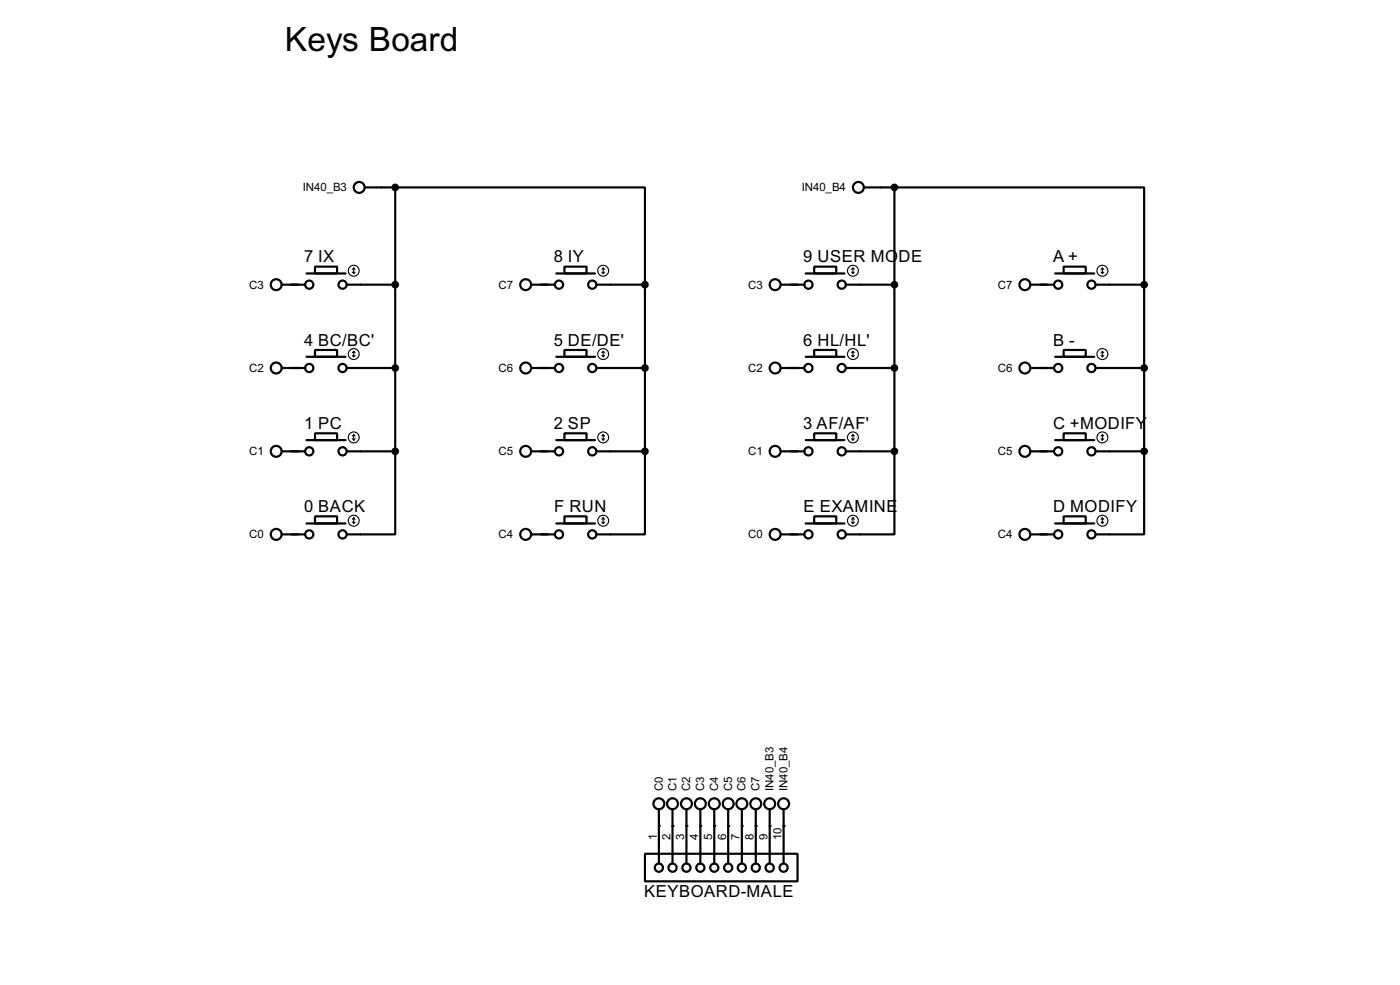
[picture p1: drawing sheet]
<svg xmlns="http://www.w3.org/2000/svg" width="256mm" height="180mm" viewBox="0 0 256 180" stroke-linecap="round" stroke-linejoin="round" font-family="sans-serif">
<g fill="#000">
<circle cx="120.7" cy="151.2" r=".2"/>
<circle cx="123.2" cy="151.2" r=".2"/>
<circle cx="125.8" cy="151.2" r=".2"/>
<circle cx="128.3" cy="151.2" r=".2"/>
<circle cx="130.9" cy="151.2" r=".2"/>
<circle cx="133.4" cy="151.2" r=".2"/>
<circle cx="135.9" cy="151.2" r=".2"/>
<circle cx="138.5" cy="151.2" r=".2"/>
<circle cx="141" cy="151.2" r=".2"/>
<circle cx="143.6" cy="151.2" r=".2"/>
</g>
<g fill="none" stroke="#000" stroke-width=".4">
<path d="M66.9 34.3h5.5M72.4 34.3h45.8v17.8M72.4 34.3v48.3M158.3 34.3h5.6M163.9 34.3h45.7v17.8M163.9 34.3v48.3M51.6 52.1h4.3M56.2 50.1h7.1M57.7 48.8h4.1v1.3h-4.1zM63.6 52.1h8.8M97.3 52.1h4.4M101.9 50.1h7.1"/>
<path d="M103.4 48.8h4.1v1.3h-4.1zM109.3 52.1h8.9M118.2 52.1v30.5M143.1 52.1h4.3M147.6 50.1h7.1M149.2 48.8h4v1.3h-4zM155 52.1h8.9M188.8 52.1h4.3M193.3 50.1h7.2M194.9 48.8h4v1.3h-4zM200.7 52.1h8.9M209.6 52.1v30.5"/>
<path d="M51.6 67.4h4.3M56.2 65.3h7.1M57.7 79.3h4.1v1.3h-4.1zM57.7 64.1h4.1v1.2h-4.1zM63.6 67.4h8.8M97.3 67.4h4.4M101.9 65.3h7.1M103.4 79.3h4.1v1.3h-4.1zM103.4 64.1h4.1v1.2h-4.1zM109.3 67.4h8.9M143.1 67.4h4.3M147.6 65.3h7.1"/>
<path d="M149.2 79.3h4v1.3h-4zM149.2 64.1h4v1.2h-4zM155 67.4h8.9M188.8 67.4h4.3M193.3 65.3h7.2M194.9 79.3h4v1.3h-4zM194.9 64.1h4v1.2h-4zM200.7 67.4h8.9M51.6 82.6h4.3M51.6 97.8h4.3M56.2 95.8h7.1M56.2 80.6h7.1"/>
<path d="M57.7 94.5h4.1v1.3h-4.1zM63.6 82.6h8.8M72.4 82.6v15.2h-8.8M97.3 82.6h4.4M97.3 97.8h4.4M101.9 95.8h7.1M101.9 80.6h7.1M103.4 94.5h4.1v1.3h-4.1zM109.3 82.6h8.9M118.2 82.6v15.2h-8.9M143.1 82.6h4.3M143.1 97.8h4.3"/>
<path d="M147.6 95.8h7.1M147.6 80.6h7.1M149.2 94.5h4v1.3h-4zM155 82.6h8.9M163.9 82.6v15.2h-8.9M188.8 82.6h4.3M188.8 97.8h4.3M193.3 95.8h7.2M193.3 80.6h7.2M194.9 94.5h4v1.3h-4zM200.7 82.6h8.9M209.6 82.6v15.2h-8.9"/>
<path d="M118.2 156.3h27.9v5h-27.9zM120.7 148.1v9.9M123.2 148.1v9.9M125.8 148.1v9.9M128.3 148.1v9.9M130.9 148.1v9.9M133.4 148.1v9.9M135.9 148.1v9.9M138.5 148.1v9.9M141 148.1v9.9M143.6 148.1v9.9"/>
<circle cx="65.8" cy="34.3" r="1"/>
<circle cx="157.2" cy="34.3" r="1"/>
<circle cx="50.6" cy="52.1" r="1"/>
<circle cx="56.6" cy="52.1" r=".75"/>
<circle cx="62.7" cy="52.1" r=".75"/>
<circle cx="96.3" cy="52.1" r="1"/>
<circle cx="102.4" cy="52.1" r=".75"/>
<circle cx="108.5" cy="52.1" r=".75"/>
<circle cx="142" cy="52.1" r="1"/>
<circle cx="148.1" cy="52.1" r=".75"/>
<circle cx="154.2" cy="52.1" r=".75"/>
<circle cx="187.7" cy="52.1" r="1"/>
<circle cx="193.8" cy="52.1" r=".75"/>
<circle cx="199.9" cy="52.1" r=".75"/>
<circle cx="50.6" cy="67.4" r="1"/>
<circle cx="56.6" cy="67.4" r=".75"/>
<circle cx="62.7" cy="67.4" r=".75"/>
<circle cx="96.3" cy="67.4" r="1"/>
<circle cx="102.4" cy="67.4" r=".75"/>
<circle cx="108.5" cy="67.4" r=".75"/>
<circle cx="142" cy="67.4" r="1"/>
<circle cx="148.1" cy="67.4" r=".75"/>
<circle cx="154.2" cy="67.4" r=".75"/>
<circle cx="187.7" cy="67.4" r="1"/>
<circle cx="193.8" cy="67.4" r=".75"/>
<circle cx="199.9" cy="67.4" r=".75"/>
<circle cx="50.6" cy="97.8" r="1"/>
<circle cx="50.6" cy="82.6" r="1"/>
<circle cx="56.6" cy="97.8" r=".75"/>
<circle cx="56.6" cy="82.6" r=".75"/>
<circle cx="62.7" cy="82.6" r=".75"/>
<circle cx="62.7" cy="97.8" r=".75"/>
<circle cx="96.3" cy="82.6" r="1"/>
<circle cx="96.3" cy="97.8" r="1"/>
<circle cx="102.4" cy="97.8" r=".75"/>
<circle cx="102.4" cy="82.6" r=".75"/>
<circle cx="108.5" cy="82.6" r=".75"/>
<circle cx="108.5" cy="97.8" r=".75"/>
<circle cx="142" cy="97.8" r="1"/>
<circle cx="142" cy="82.6" r="1"/>
<circle cx="148.1" cy="97.8" r=".75"/>
<circle cx="148.1" cy="82.6" r=".75"/>
<circle cx="154.2" cy="97.8" r=".75"/>
<circle cx="154.2" cy="82.6" r=".75"/>
<circle cx="187.7" cy="82.6" r="1"/>
<circle cx="187.7" cy="97.8" r="1"/>
<circle cx="193.8" cy="82.6" r=".75"/>
<circle cx="193.8" cy="97.8" r=".75"/>
<circle cx="199.9" cy="82.6" r=".75"/>
<circle cx="199.9" cy="97.8" r=".75"/>
<circle cx="120.7" cy="147.1" r="1"/>
<circle cx="120.7" cy="158.8" r=".75"/>
<circle cx="123.2" cy="147.1" r="1"/>
<circle cx="123.2" cy="158.8" r=".75"/>
<circle cx="125.7" cy="147.1" r="1"/>
<circle cx="125.7" cy="158.8" r=".75"/>
<circle cx="128.3" cy="147.1" r="1"/>
<circle cx="128.3" cy="158.8" r=".75"/>
<circle cx="130.8" cy="147.1" r="1"/>
<circle cx="130.8" cy="158.8" r=".75"/>
<circle cx="133.4" cy="147.1" r="1"/>
<circle cx="133.4" cy="158.8" r=".75"/>
<circle cx="135.9" cy="147.1" r="1"/>
<circle cx="135.9" cy="158.8" r=".75"/>
<circle cx="138.4" cy="147.1" r="1"/>
<circle cx="138.4" cy="158.8" r=".75"/>
<circle cx="141" cy="147.1" r="1"/>
<circle cx="141" cy="158.8" r=".75"/>
<circle cx="143.5" cy="147.1" r="1"/>
<circle cx="143.5" cy="158.8" r=".75"/>
</g>
<g fill="none" stroke="#000" stroke-width=".2">
<path d="M64.6 49.8l.2 .3M64.8 49.1v1M64.8 49.1l-.2 .2M64.8 49.1l.3 .2M65.1 49.8l-.3 .3M110.3 49.8l.2 .3M110.5 49.1v1M110.5 49.1l-.2 .2M110.5 49.1l.3 .2M110.8 49.8l-.3 .3M156 49.8l.3 .3M156.3 49.1v1"/>
<path d="M156.3 49.1l-.3 .2M156.3 49.1l.2 .2M156.5 49.8l-.2 .3M201.7 49.8l.3 .3M202 49.1v1M202 49.1l-.3 .2M202 49.1l.2 .2M202.2 49.8l-.2 .3M64.6 65.1l.2 .2M64.8 64.3v1M64.8 79.6v1M64.8 79.6l-.2 .2"/>
<path d="M64.8 79.6l.3 .2M64.8 64.3l-.2 .3M64.8 64.3l.3 .3M65.1 65.1l-.3 .2M110.3 65.1l.2 .2M110.5 64.3v1M110.5 79.6v1M110.5 79.6l-.2 .2M110.5 79.6l.3 .2M110.5 64.3l-.2 .3M110.5 64.3l.3 .3M110.8 65.1l-.3 .2"/>
<path d="M156 65.1l.3 .2M156.3 64.3v1M156.3 79.6v1M156.3 79.6l-.3 .2M156.3 79.6l.2 .2M156.3 64.3l-.3 .3M156.3 64.3l.2 .3M156.5 65.1l-.2 .2M201.7 65.1l.3 .2M202 64.3v1M202 79.6v1M202 79.6l-.3 .2"/>
<path d="M202 79.6l.2 .2M202 64.3l-.3 .3M202 64.3l.2 .3M202.2 65.1l-.2 .2M64.6 95.6l.2 .2M64.6 80.3l.2 .3M64.8 94.8v1M64.8 94.8l-.2 .3M64.8 94.8l.3 .3M65.1 95.6l-.3 .2M65.1 80.3l-.3 .3M110.3 95.6l.2 .2"/>
<path d="M110.3 80.3l.2 .3M110.5 94.8v1M110.5 94.8l-.2 .3M110.5 94.8l.3 .3M110.8 95.6l-.3 .2M110.8 80.3l-.3 .3M156 95.6l.3 .2M156 80.3l.3 .3M156.3 94.8v1M156.3 94.8l-.3 .3M156.3 94.8l.2 .3M156.5 95.6l-.2 .2"/>
<path d="M156.5 80.3l-.2 .3M201.7 95.6l.3 .2M201.7 80.3l.3 .3M202 94.8v1M202 94.8l-.3 .3M202 94.8l.2 .3M202.2 95.6l-.2 .2M202.2 80.3l-.2 .3"/>
<circle cx="64.8" cy="49.6" r="1"/>
<circle cx="110.5" cy="49.6" r="1"/>
<circle cx="156.2" cy="49.6" r="1"/>
<circle cx="201.9" cy="49.6" r="1"/>
<circle cx="64.8" cy="64.8" r="1"/>
<circle cx="110.5" cy="64.8" r="1"/>
<circle cx="156.2" cy="64.8" r="1"/>
<circle cx="201.9" cy="64.8" r="1"/>
<circle cx="64.8" cy="95.3" r="1"/>
<circle cx="64.8" cy="80.1" r="1"/>
<circle cx="110.5" cy="95.3" r="1"/>
<circle cx="110.5" cy="80.1" r="1"/>
<circle cx="156.2" cy="95.3" r="1"/>
<circle cx="156.2" cy="80.1" r="1"/>
<circle cx="201.9" cy="95.3" r="1"/>
<circle cx="201.9" cy="80.1" r="1"/>
</g>
<g fill="#000" stroke="#000" stroke-width=".4">
<circle cx="72.4" cy="34.3" r=".5"/>
<circle cx="163.8" cy="34.3" r=".5"/>
<circle cx="72.4" cy="52.1" r=".5"/>
<circle cx="118.1" cy="52.1" r=".5"/>
<circle cx="163.8" cy="52.1" r=".5"/>
<circle cx="209.6" cy="52.1" r=".5"/>
<circle cx="72.4" cy="67.4" r=".5"/>
<circle cx="118.1" cy="67.4" r=".5"/>
<circle cx="163.8" cy="67.4" r=".5"/>
<circle cx="209.6" cy="67.4" r=".5"/>
<circle cx="72.4" cy="82.6" r=".5"/>
<circle cx="118.1" cy="82.6" r=".5"/>
<circle cx="163.8" cy="82.6" r=".5"/>
<circle cx="209.6" cy="82.6" r=".5"/>
</g>
<text font-size="6.9" x="52.2" y="9.3">Keys Board</text>
<g font-size="3.4">
<text x="55.7" y="48">7 IX</text>
<text x="101.5" y="48">8 IY</text>
<text x="147.2" y="48">9 USER MO</text>
<text x="164.6" y="48">DE</text>
<text x="192.9" y="48">A +</text>
<text x="55.7" y="63.3">4 BC/BC'</text>
<text x="101.5" y="63.3">5 DE/DE'</text>
<text x="147.2" y="63.3">6 HL/HL'</text>
<text x="192.9" y="63.3">B -</text>
<text x="55.7" y="78.5">1 PC</text>
<text x="101.5" y="78.5">2 SP</text>
<text x="147.2" y="78.5">3 AF/AF'</text>
<text x="192.9" y="78.5">C +MODIFY</text>
<text x="55.7" y="93.7">0 BACK</text>
<text x="101.5" y="93.7">F RUN</text>
<text x="147.2" y="93.7">E EXAMINE</text>
<text x="192.9" y="93.7">D MODIFY</text>
<text x="118" y="164.3">KEYBOARD-MALE</text>
</g>
<g font-size="2.4">
<text x="55.5" y="35">IN40_B3</text>
<text x="146.9" y="35">IN40_B4</text>
<text x="45.6" y="52.8">C3</text>
<text x="91.3" y="52.8">C7</text>
<text x="137.1" y="52.8">C3</text>
<text x="182.8" y="52.8">C7</text>
<text x="45.6" y="68.1">C2</text>
<text x="91.3" y="68.1">C6</text>
<text x="137.1" y="68.1">C2</text>
<text x="182.8" y="68.1">C6</text>
<text x="45.6" y="83.3">C1</text>
<text x="91.3" y="83.3">C5</text>
<text x="137.1" y="83.3">C1</text>
<text x="182.8" y="83.3">C5</text>
<text x="45.6" y="98.5">C0</text>
<text x="91.3" y="98.5">C4</text>
<text x="137.1" y="98.5">C0</text>
<text x="182.8" y="98.5">C4</text>
<text x="121.4" y="144.8" transform="rotate(-90 121.4 144.8)">C0</text>
<text x="123.9" y="144.8" transform="rotate(-90 123.9 144.8)">C1</text>
<text x="126.5" y="144.8" transform="rotate(-90 126.5 144.8)">C2</text>
<text x="129" y="144.8" transform="rotate(-90 129 144.8)">C3</text>
<text x="131.6" y="144.8" transform="rotate(-90 131.6 144.8)">C4</text>
<text x="134.1" y="144.8" transform="rotate(-90 134.1 144.8)">C5</text>
<text x="136.6" y="144.8" transform="rotate(-90 136.6 144.8)">C6</text>
<text x="139.2" y="144.8" transform="rotate(-90 139.2 144.8)">C7</text>
<text x="141.7" y="144.8" transform="rotate(-90 141.7 144.8)">IN40_B3</text>
<text x="144.3" y="144.8" transform="rotate(-90 144.3 144.8)">IN40_B4</text>
<text x="120.3" y="153.7" transform="rotate(-90 120.3 153.7)">1</text>
<text x="122.8" y="153.7" transform="rotate(-90 122.8 153.7)">2</text>
<text x="125.4" y="153.7" transform="rotate(-90 125.4 153.7)">3</text>
<text x="127.9" y="153.7" transform="rotate(-90 127.9 153.7)">4</text>
<text x="130.5" y="153.7" transform="rotate(-90 130.5 153.7)">5</text>
<text x="133" y="153.7" transform="rotate(-90 133 153.7)">6</text>
<text x="135.5" y="153.7" transform="rotate(-90 135.5 153.7)">7</text>
<text x="138.1" y="153.7" transform="rotate(-90 138.1 153.7)">8</text>
<text x="140.6" y="153.7" transform="rotate(-90 140.6 153.7)">9</text>
<text x="143.2" y="153.7" transform="rotate(-90 143.2 153.7)">10</text>
</g>
</svg>
